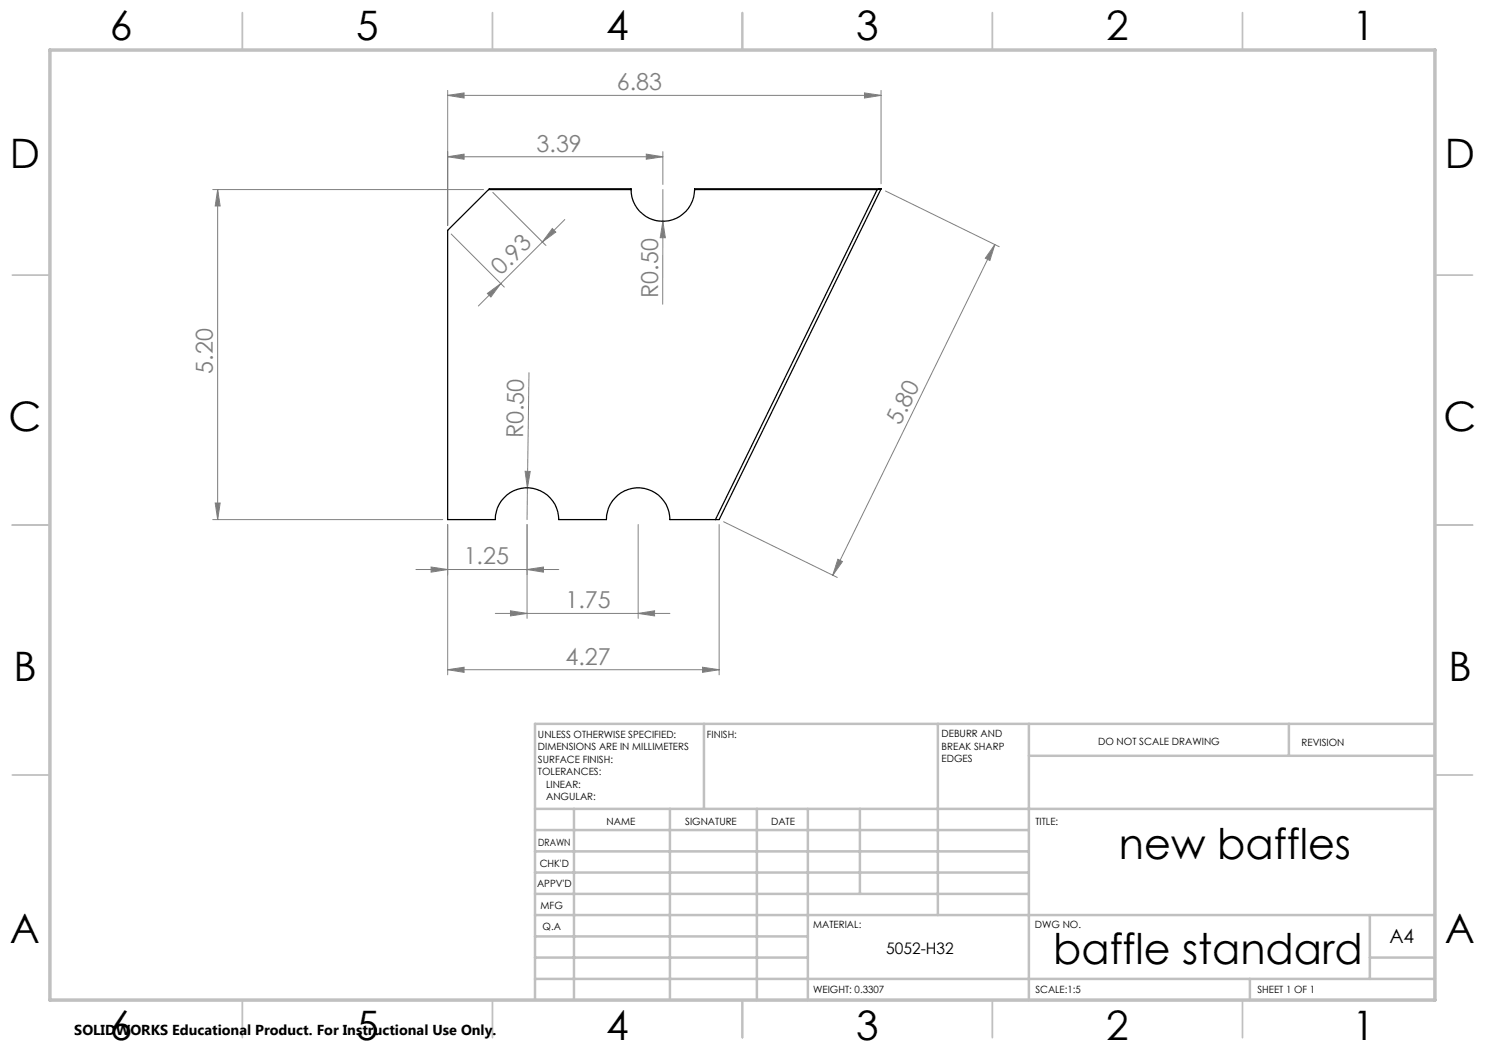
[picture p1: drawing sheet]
<svg xmlns="http://www.w3.org/2000/svg" width="297mm" height="210mm" viewBox="0 0 297 210" stroke-linecap="round" stroke-linejoin="round" font-family="sans-serif">
<g fill="none" stroke="#808080" stroke-width=".2">
<path d="M89.5 19.1l3.3-.5v1zM89.5 18.1v27M89.5 19.1h86.7M172.9 18.6l3.3 .5-3.3 .5zM176.2 18.1v18.7M42.5 37.9h54.2M43.5 37.9l.5 3.3h-1zM43.5 37.9v66M89.5 31.4l3.3-.6v1zM89.5 31.4h43.1M98.6 38.5l10.6 10.6M129.3 30.8l3.3 .6-3.3 .4z"/>
<path d="M132.6 37.9l-.1 22.9M132.6 30.3v6.6M177.1 38.2l22.7 11.1M90.2 46.8l10.7 10.6M97.5 58.7l2.7-2-2 2.7zM110.5 45.7l.7 .7-2.7 2zM113 43.9l-17.3 17.3M132.6 44.3l.5 3.2h-1.1zM199 48.9l-1 3.2-.9-.5zM199 48.9l-32.5 66.2M105.8 74.5l-.3 23.1M105 94.3h1l-.5 3.3z"/>
<path d="M105.5 97.6l-.1 6.3M42.5 103.9h46M43 100.6h1l-.5 3.3zM83.2 113.9h28.6M86.2 113.4l3.3 .5-3.3 .5zM89.5 104.9v30.1M105.4 113.9l3.3-.5v1zM105.4 104.9v18.8M127.6 104.9v18.8M143.8 104.9v30.1M144.7 104.3l22.8 11.2M167.6 111.9l.9 .4-2 2.8z"/>
<path d="M89.5 133.9l3.3-.5v1.1zM89.5 133.9h54.3M99.1 122.7h34.9M102.1 122.2l3.3 .5-3.3 .5zM127.6 122.7l3.3-.5v1zM140.5 133.4l3.3 .5-3.3 .6z"/>
</g>
<g fill="none" stroke="#c0c0c0" stroke-width=".35">
<path d="M48.5 2.5v7.5M98.5 2.5v7.5M148.5 2.5v7.5M198.5 2.5v7.5M248.5 2.5v7.5M2.5 55h7.5M287 55h7.5M2.5 105h7.5M287 105h7.5M2.5 155h7.5M287 155h7.5M48.5 200v7.5"/>
<path d="M98.5 200v7.5M148.5 200v7.5M198.5 200v7.5M248.5 200v7.5"/>
</g>
<g fill="none" stroke="#c0c0c0" stroke-width=".5">
<path d="M140.8 144.8v17M187.6 144.8v38.2M205.8 144.8v55.2M205.8 151.2h81.2M257.8 144.8v6.4M287 144.8h-180v55.2M107 161.8h180M107 178.8h98.8M107 174.5h98.8M107 170.3h98.8M107 166h98.8M114.8 161.8v38.2"/>
<path d="M134 161.8v38.2M151.4 161.8v38.2M161.6 161.8v38.2M172 161.8v17M107 195.8h180M107 191.5h54.6M107 187.3h54.6M107 183h180M250 195.8v4.2M274 191.5h13M274 183v12.8"/>
</g>
<path d="M10 10h277v190h-277z" fill="none" stroke="#c0c0c0" stroke-width=".7"/>
<g fill="#808080">
<path d="M105 94.3h1l-.5 3.3z"/>
<path d="M132.6 44.3l.5 3.2h-1.1z"/>
<path d="M89.5 19.1l3.3-.5v1zM172.9 18.6l3.3 .5-3.3 .5zM89.5 133.9l3.3-.5v1.1zM140.5 133.4l3.3 .5-3.3 .6zM102.1 122.2l3.3 .5-3.3 .5zM127.6 122.7l3.3-.5v1zM89.5 31.4l3.3-.6v1zM129.3 30.8l3.3 .6-3.3 .4z"/>
<path d="M110.5 45.7l.7 .7-2.7 2zM97.5 58.7l2.7-2-2 2.7z"/>
<path d="M167.6 111.9l.9 .4-2 2.8zM199 48.9l-1 3.2-.9-.5z"/>
<path d="M43.5 37.9l.5 3.3h-1zM43 100.6h1l-.5 3.3z"/>
<path d="M86.2 113.4l3.3 .5-3.3 .5zM105.4 113.9l3.3-.5v1z"/>
</g>
<path d="M97.7 37.9h28.5M97.7 37.9l.2-.1h28.3v.1M126.2 37.9a6.4 6.4 0 0 0 6.4 6.3 6.4 6.4 0 0 0 6.3-6.3M138.9 37.9h36.5M175.4 37.9l-32.3 66M176.2 37.8l-32.4 66.1h-9.8a6.4 6.4 0 0 0-6.4-6.3 6.4 6.4 0 0 0-6.3 6.3h-9.5a6.4 6.4 0 0 0-6.4-6.3 6.4 6.4 0 0 0-6.3 6.3h-9.6v-57.8l8.2-8.2M176.2 37.8l-.8 .1M176.2 37.8h-37.3v.1" fill="none" stroke="#000" stroke-width=".25"/>
<g font-size="8.5">
<text x="223.8" y="171.8">new baffles</text>
<text x="210.7" y="192.7">baffle standard</text>
</g>
<g font-size="8.1">
<text x="22" y="8">6</text>
<text x="71.2" y="8">5</text>
<text x="121.2" y="8">4</text>
<text x="171.3" y="8">3</text>
<text x="221.3" y="8">2</text>
<text x="270.5" y="8">1</text>
<text x="2" y="33.6">D</text>
<text x="289" y="33.6">D</text>
<text x="1.7" y="86.1">C</text>
<text x="288.7" y="86.1">C</text>
<text x="2.7" y="136.1">B</text>
<text x="289.7" y="136.1">B</text>
<text x="2" y="188.6">A</text>
<text x="289" y="188.6">A</text>
<text x="22" y="208">6</text>
<text x="71.2" y="208">5</text>
<text x="121.2" y="208">4</text>
<text x="171.3" y="208">3</text>
<text x="221.3" y="208">2</text>
<text x="270.5" y="208">1</text>
</g>
<g font-size="4.7" fill="#808080">
<text x="123.4" y="18.1">6.83</text>
<text x="107.3" y="30.3">3.39</text>
<text x="100.2" y="55.2" transform="rotate(-45 100.2 55.2)">0.93</text>
<text x="131.6" y="59.5" transform="rotate(-90 131.6 59.5)">R0.50</text>
<text x="42.5" y="74.8" transform="rotate(-90 42.5 74.8)">5.20</text>
<text x="104.7" y="87.7" transform="rotate(-89 104.7 87.7)">R0.50</text>
<text x="180.1" y="85.2" transform="rotate(-64 180.1 85.2)">5.80</text>
<text x="92.7" y="112.9">1.25</text>
<text x="113.1" y="121.6">1.75</text>
<text x="113.1" y="132.9">4.27</text>
</g>
<text font-size="3.9" x="277.9" y="188.5">A4</text>
<text font-size="3.2" x="177.2" y="190.9">5052-H32</text>
<text font-size="2.9" x="14.9" y="207.1">SOLIDWORKS Educational Product. For Instructional Use Only.</text>
<g font-size="2">
<text x="107.6" y="147.6">UNLESS OTHERWISE SPECIFIED:</text>
<text x="141.4" y="147.6">FINISH:</text>
<text x="188.3" y="147.5">DEBURR AND</text>
<text x="188.3" y="150">BREAK SHARP</text>
<text x="219.6" y="149">DO NOT SCALE DRAWING</text>
<text x="260.3" y="149.2">REVISION</text>
<text x="107.6" y="150.1">DIMENSIONS ARE IN MILLIMETERS</text>
<text x="107.6" y="152.6">SURFACE FINISH:</text>
<text x="107.6" y="155.1">TOLERANCES:</text>
<text x="188.3" y="152.5">EDGES</text>
<text x="109.2" y="157.6">LINEAR:</text>
<text x="109.2" y="160.1">ANGULAR:</text>
<text x="121.3" y="165">NAME</text>
<text x="137" y="164.9">SIGNATURE</text>
<text x="154.2" y="164.9">DATE</text>
<text x="207.1" y="164.9">TITLE:</text>
<text x="107.6" y="169.1">DRAWN</text>
<text x="107.9" y="173.3">CHK'D</text>
<text x="107.4" y="177.4">APPV'D</text>
<text x="108.1" y="181.8">MFG</text>
<text x="108.5" y="186">Q.A</text>
<text x="162.6" y="185.5">MATERIAL:</text>
<text x="207" y="185.5">DWG NO.</text>
<text x="162.6" y="198.5">WEIGHT: 0.3307</text>
<text x="207.1" y="198.6">SCALE:1:5</text>
<text x="251.5" y="198.6">SHEET 1 OF 1</text>
</g>
</svg>
